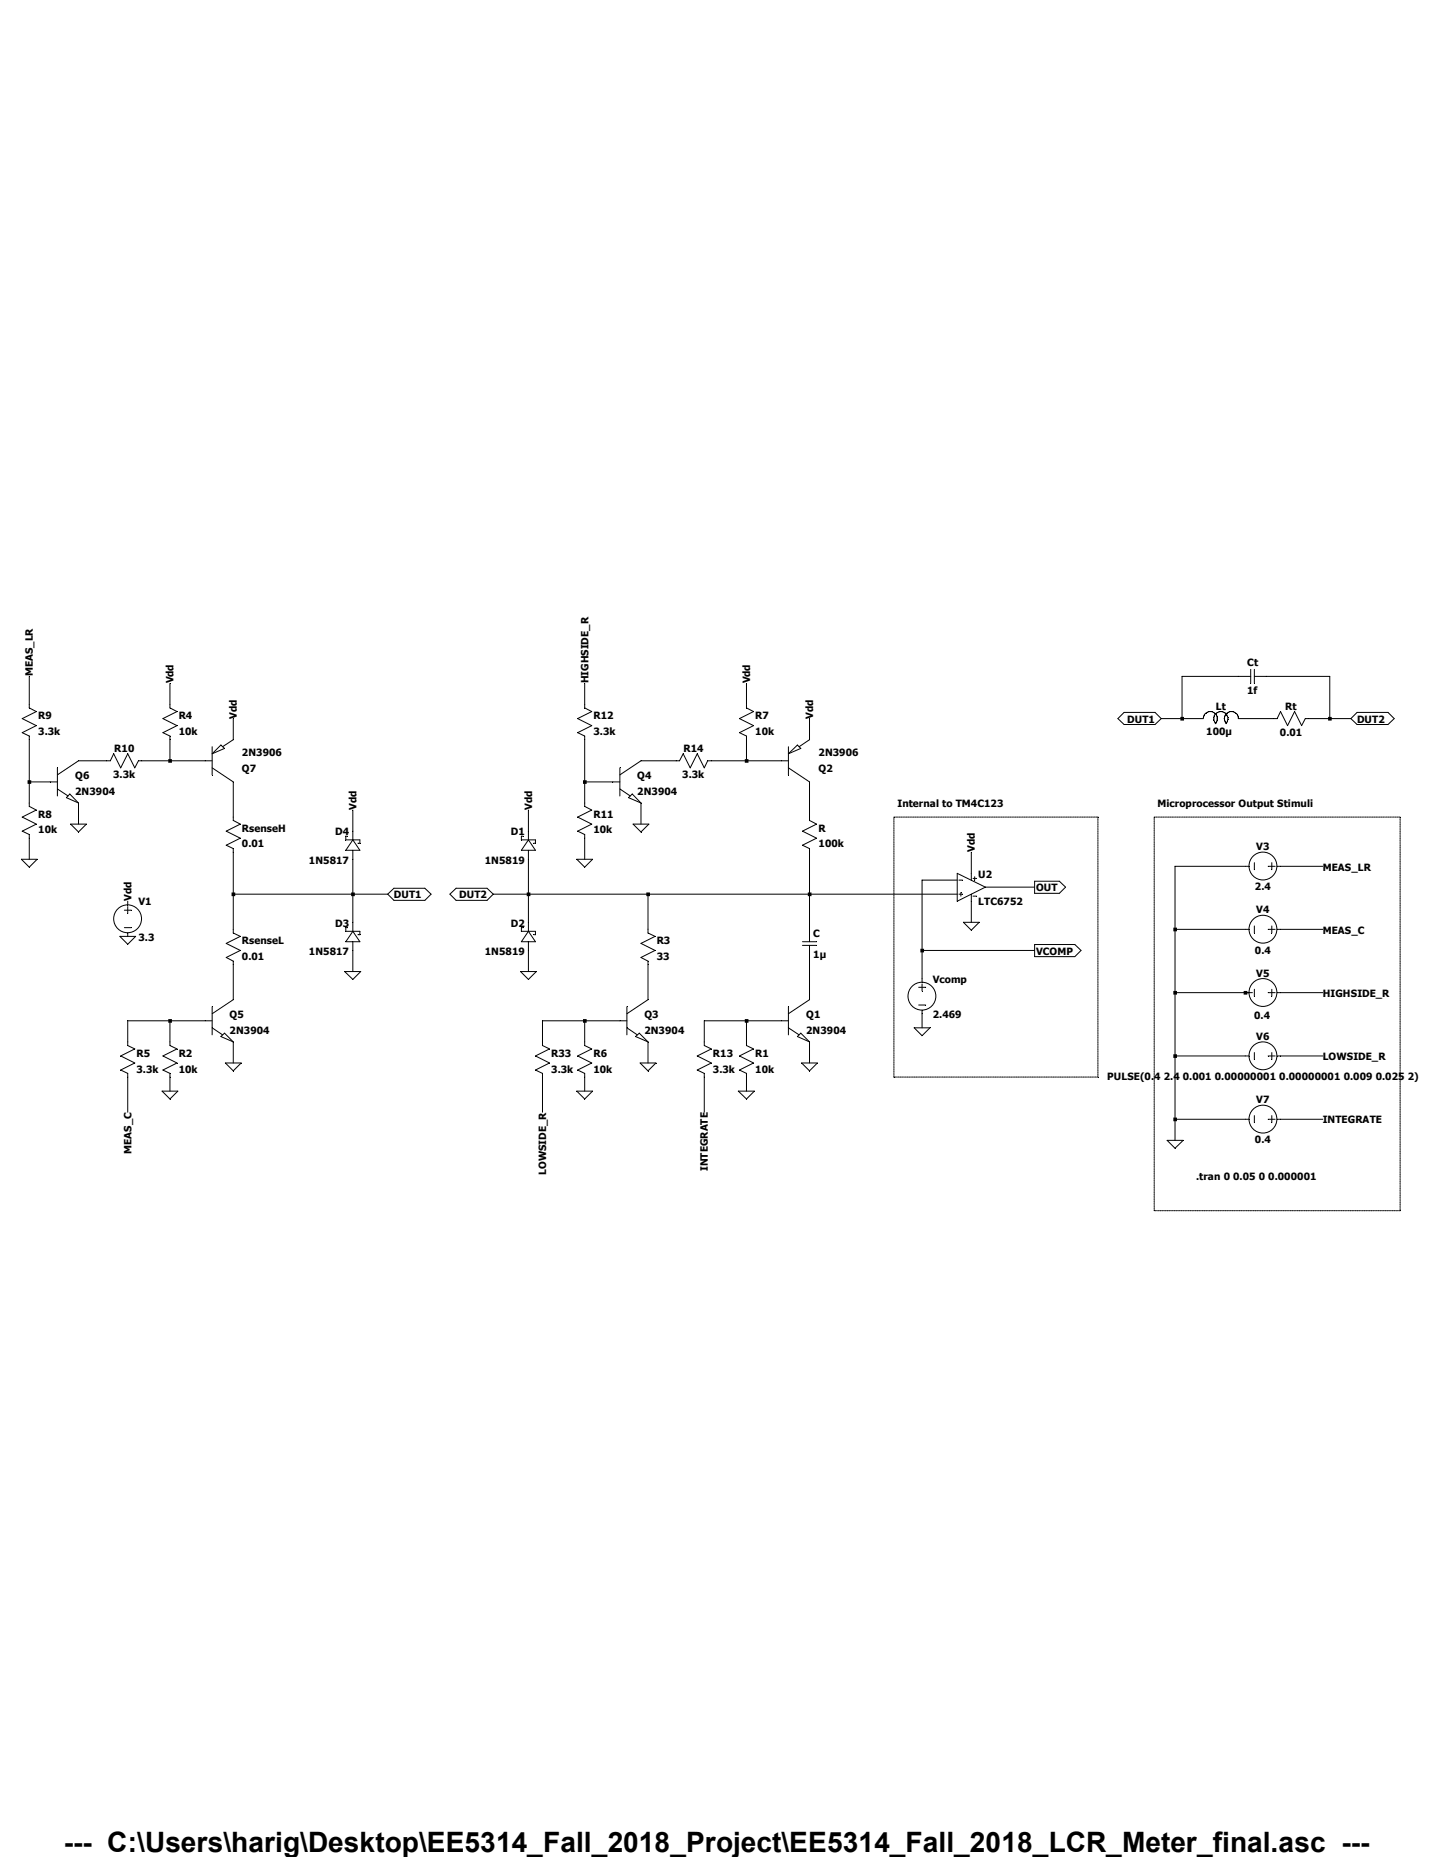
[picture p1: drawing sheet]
<svg xmlns="http://www.w3.org/2000/svg" width="216mm" height="279mm" viewBox="0 0 216 279" stroke-linecap="round" stroke-linejoin="round" font-family="sans-serif">
<g fill="none" stroke="#000" stroke-width=".15">
<path d="M4.4 117.6h4.2M4.4 101.8v4.7l1.1 .6-2.2 1 2.2 1.1-2.2 1 1.1 .5v10.6l1.1 .6-2.2 1 2.2 1.1-2.2 1.1 1.1 .5v3.7M8.6 118.7l1.6 1.1M8.6 115.5v4.3M10.5 119.5l1.3 1.3-1.8-.8zM25.6 102.8v3.7l1 .6-2.1 1 2.1 1.1-2.1 1 1.1 .5v3.8M31.9 114.5h-11.1l-.5 1-1.1-2.1-1 2.1-1.1-2.1-.5 1.1h-4.8l-3.2 2.1M31.9 112.4v4.2M31.9 115.5l3.2 2.1v5.8l1.1 .6-2.2 1.1 2.2 1-2.2 1.1 1.1 .5v12.7l1.1 .5-2.2 1 2.2 1.1-2.2 1.1 1.1 .5v5.8l-3.2 2.1M33.2 112.1l.6 .5-1.9 .8zM35.1 108.1v3.2l-1.6 1.1M88 117.6h5.3"/>
<path d="M88 102.8v3.7l1 .6-2.1 1 2.1 1.1-2.1 1 1.1 .5v10.6l1 .6-2.1 1 2.1 1.1-2.1 1.1 1.1 .5v3.7M93.3 118.7l1.5 1.1M93.3 115.5v4.3M95.1 119.5l1.3 1.3-1.8-.8zM112.3 102.8v3.7l1.1 .6-2.1 1 2.1 1.1-2.1 1 1 .5v3.8M118.6 115.5l3.2 2.1v5.8l1.1 .6-2.2 1.1 2.2 1-2.2 1.1 1.1 .5v14M118.6 112.4v4.2M118.6 113.4l1.4-1.3 .5 .5zM118.6 114.5h-12.1l-.5 1-1.1-2.1-1.1 2.1-1-2.1-.6 1.1h-5.8l-3.1 2.1M121.8 108.1v3.2l-1.6 1.1M168.2 108.1l.9-.9h4.7l.9 .9-.9 .9h-4.7zM174.7 108.1h6.3a1.07 1.07 0 0 1 1.5-1 1.07 1.07 0 0 1 .3 1.8"/>
<path d="M182.9 108.9a1.07 1.07 0 0 1 0-1.5 1.07 1.07 0 0 1 1.5 0 1.07 1.07 0 0 1 0 1.5M188.2 101.8h-10.4v6.3M188.2 100.7v2.1M188.7 101.8h11.4v6.3M188.7 100.7v2.1M203.2 108.1h-6.8l-.6 1.1-1-2.1-1.1 2.1-1-2.1-.5 1h-5.9a1.05 1.05 0 0 0-1.5-1 1.05 1.05 0 0 0-.3 1.8M204.2 107.2h4.6l1 .9-1 .9h-4.6l-1-.9zM3.2 129.3h2.4l-1.2 1.2zM10.6 124h2.4l-1.2 1.2zM11.8 120.8v3.2M18.7 136.9h1.1M18.7 139.6h1.1"/>
<path d="M19.2 135.6v.5M19.2 136.4v1.1M35.1 134.5h23.2M52.3 139.6h-.3v.5h2.1v.5h-.3M52.3 125.8h-.3v.6h2.1v.5h-.3M53.1 126.4l1 1.5h-2.1zM53.1 121.9v4.5M53.1 127.9v12.2M58.3 134.5l1-.9h4.6l1 .9-1 1h-4.6zM67.7 134.5l.9-.9h4.7l.9 .9-.9 1h-4.7zM74.2 134.5h69.8M78.7 139.6h-.3v.5h2.2v.5h-.3"/>
<path d="M78.7 125.8h-.3v.6h2.2v.5h-.3M79.5 126.4l1.1 1.5h-2.2zM79.5 121.9v4.5M79.5 127.9v12.2M86.8 129.3h2.4l-1.2 1.2zM95.2 124h2.4l-1.2 1.2zM96.4 120.8v3.2M97.5 134.5v5.9l1.1 .5-2.2 1 2.2 1.1-2.2 1.1 1.1 .5v5.8l-3.2 2.1M134.5 122.9h30.7v39.2h-30.7zM144 132.4h-5.3v15.4M144 131.4l4.3 2.1-4.3 2.1zM144.3 132.4h.5"/>
<path d="M144.3 134.5h.5M144.6 134.3v.5M144.9 138.8h2.4l-1.2 1.2zM146.1 128.2v4.2M146.1 134.5v4.3M146.4 132.2h.5M146.4 134.8h.5M146.6 131.9v.5M148.3 133.5h7.4M155.7 132.6h3.7l.9 .9-.9 .9h-3.7zM173.7 122.9h37v59.3h-37zM176.8 139.8h11.1"/>
<path d="M187.9 130.3h-11.1v41.3M188.7 129.8v1.1M188.7 139.3v1.1M190.8 130.3h1.1M190.8 139.8h1.1M191.3 129.8v1.1M191.3 139.3v1.1M192.2 130.3h6.8M192.2 139.8h6.8M18 140.9h2.4l-1.2 1.2zM19.2 140.4v.5M25.6 153.6v3.7l1 .5-2.1 1.1 2.1 1-2.1 1.1 1.1 .5v2.7"/>
<path d="M31.9 153.6h-12.7v3.7l1.1 .5-2.1 1.1 2.1 1-2.1 1.1 1 .5v5.8M31.9 154.6l1.6 1.1M31.9 151.5v4.2M33.2 156l.6-.6 1.3 1.4zM33.9 159.9h2.4l-1.2 1.2zM35.1 156.8v3.1M51.9 146.2h2.4l-1.2 1.2zM53.1 140.1l1 1.6h-2.1zM53.1 141.7v4.5M78.3 146.2h2.4l-1.2 1.2zM79.5 140.1l1.1 1.6h-2.2zM79.5 141.7v4.5"/>
<path d="M88 153.6v3.7l1 .5-2.1 1.1 2.1 1-2.1 1.1 1.1 .5v2.7M94.3 153.6h-12.7v3.7l1.1 .5-2.1 1.1 2.1 1-2.1 1.1 1 .5v5.8M94.3 154.6l1.6 1.1M94.3 151.5v4.2M95.6 156l.6-.6 1.3 1.4zM96.3 159.9h2.4l-1.2 1.2zM97.5 156.8v3.1M112.3 153.6v3.7l1.1 .5-2.1 1.1 2.1 1-2.1 1.1 1 .5v2.7M118.6 154.6l1.6 1.1M118.6 151.5v4.2M118.6 153.6h-12.6v3.7l1 .5-2.1 1.1 2.1 1-2.1 1.1 1.1 .5v5.8M120 156l.5-.6 1.3 1.4z"/>
<path d="M120.6 159.9h2.4l-1.2 1.2zM120.7 141.7h2.2M120.7 142.2h2.2M121.8 142.2v8.2l-3.2 2.1M121.8 156.8v3.1M137.5 154.6h2.4l-1.2 1.2zM138.2 148.5h1.1M138.2 151.2h1.1M138.7 148v1.1M138.7 152v2.6M138.7 143h17M155.7 142.1h6l.9 .9-.9 .9h-6z"/>
<path d="M176.8 149.4h11.6M176.8 158.9h11.1M188.7 148.8v1.1M188.7 158.4v1M190.8 149.4h1.1M190.8 158.9h1.1M191.3 148.8v1.1M191.3 158.4v1M192.2 149.4h6.8M192.2 158.9h6.8M24.4 164.2h2.4l-1.2 1.2zM86.8 164.2h2.4l-1.2 1.2z"/>
<path d="M111.1 164.2h2.4l-1.2 1.2zM175.6 171.6h2.4l-1.2 1.2zM176.8 168.4h11.1M188.7 167.9v1M190.8 168.4h1.1M191.3 167.9v1M192.2 168.4h6.8"/>
<circle cx="19.2" cy="138.2" r="2.1"/>
<circle cx="190" cy="139.8" r="2.1"/>
<circle cx="190" cy="130.3" r="2.1"/>
<circle cx="138.7" cy="149.9" r="2.1"/>
<circle cx="190" cy="158.9" r="2.1"/>
<circle cx="190" cy="149.3" r="2.1"/>
<circle cx="190" cy="168.4" r="2.1"/>
</g>
<g fill="#000">
<path d="M176.5 168.1h.6v.6h-.6zM177.6 107.9h.5v.5h-.5zM187.1 149.1h.6v.5h-.6zM199.8 107.9h.6v.5h-.6z" fill-rule="evenodd"/>
<path d="M4.1 117.4h.6v.5h-.6zM25.3 114.2h.6v.6h-.6zM25.3 153.3h.6v.6h-.6zM34.8 134.3h.6v.5h-.6zM52.8 134.3h.6v.5h-.6zM79.2 134.3h.6v.5h-.6zM87.7 117.4h.6v.5h-.6zM87.7 153.3h.6v.6h-.6zM97.2 134.3h.6v.5h-.6zM112.1 114.2h.5v.6h-.5zM112.1 153.3h.5v.6h-.5zM121.5 134.3h.6v.5h-.6zM138.5 142.7h.5v.6h-.5zM176.5 139.6h.6v.5h-.6zM176.5 149.1h.6v.5h-.6zM176.5 158.6h.6v.6h-.6z" fill-rule="evenodd"/>
</g>
<text font-size="4.2" x="9.6" y="278.7">--- C:\Users\harig\Desktop\EE5314_Fall_2018_Project\EE5314_Fall_2018_LCR_Meter_final.asc ---</text>
<g font-size="1.5">
<text x="5" y="101.8" transform="rotate(-90 5 101.8)">MEAS_LR</text>
<text x="187.7" y="100.2">Ct</text>
<text x="26.1" y="102.8" transform="rotate(-90 26.1 102.8)">Vdd</text>
<text x="88.5" y="102.8" transform="rotate(-90 88.5 102.8)">HIGHSIDE_R</text>
<text x="112.9" y="102.8" transform="rotate(-90 112.9 102.8)">Vdd</text>
<text x="182.9" y="106.8">Lt</text>
<text x="187.6" y="104.4">1f</text>
<text x="193.4" y="106.8">Rt</text>
<text x="5.8" y="108.2">R9</text>
<text x="5.8" y="110.6">3.3k</text>
<text x="17.2" y="113.1">R10</text>
<text x="26.9" y="108.2">R4</text>
<text x="26.9" y="110.6">10k</text>
<text x="35.6" y="108.1" transform="rotate(-90 35.6 108.1)">Vdd</text>
<text x="36.4" y="113.8">2N3906</text>
<text x="89.3" y="108.2">R12</text>
<text x="89.3" y="110.6">3.3k</text>
<text x="102.8" y="113.1">R14</text>
<text x="113.6" y="108.2">R7</text>
<text x="113.6" y="110.6">10k</text>
<text x="122.3" y="108.1" transform="rotate(-90 122.3 108.1)">Vdd</text>
<text x="123.1" y="113.8">2N3906</text>
<text x="169.6" y="108.8">DUT1</text>
<text x="181.5" y="110.6">100µ</text>
<text x="192.6" y="110.7">0.01</text>
<text x="204.2" y="108.8">DUT2</text>
<text x="11.3" y="117.2">Q6</text>
<text x="11.3" y="119.6">2N3904</text>
<text x="17" y="117.1">3.3k</text>
<text x="36.4" y="116.2">Q7</text>
<text x="95.9" y="117.2">Q4</text>
<text x="95.9" y="119.6">2N3904</text>
<text x="102.7" y="117.1">3.3k</text>
<text x="123.1" y="116.2">Q2</text>
<text x="5.8" y="123">R8</text>
<text x="5.8" y="125.4">10k</text>
<text x="36.4" y="125.1">RsenseH</text>
<text x="50.4" y="125.7">D4</text>
<text x="53.6" y="121.9" transform="rotate(-90 53.6 121.9)">Vdd</text>
<text x="76.9" y="125.7">D1</text>
<text x="80.1" y="121.9" transform="rotate(-90 80.1 121.9)">Vdd</text>
<text x="89.3" y="123">R11</text>
<text x="89.3" y="125.4">10k</text>
<text x="123.1" y="125.1">R</text>
<text x="135" y="121.5">Internal to TM4C123</text>
<text x="174.1" y="121.5">Microprocessor Output Stimuli</text>
<text x="36.4" y="127.5">0.01</text>
<text x="46.5" y="129.9">1N5817</text>
<text x="72.9" y="129.9">1N5819</text>
<text x="123.1" y="127.5">100k</text>
<text x="146.7" y="128.2" transform="rotate(-90 146.7 128.2)">Vdd</text>
<text x="189" y="127.9">V3</text>
<text x="199" y="131">MEAS_LR</text>
<text x="19.8" y="135.6" transform="rotate(-90 19.8 135.6)">Vdd</text>
<text x="20.8" y="136.2">V1</text>
<text x="59.3" y="135.2">DUT1</text>
<text x="69.1" y="135.2">DUT2</text>
<text x="147.2" y="132">U2</text>
<text x="147.2" y="136.2">LTC6752</text>
<text x="155.9" y="134.1">OUT</text>
<text x="188.8" y="133.9">2.4</text>
<text x="189" y="137.4">V4</text>
<text x="20.8" y="141.5">3.3</text>
<text x="36.4" y="142.1">RsenseL</text>
<text x="46.5" y="143.6">1N5817</text>
<text x="50.4" y="139.4">D3</text>
<text x="72.9" y="143.6">1N5819</text>
<text x="76.9" y="139.4">D2</text>
<text x="98.8" y="142.1">R3</text>
<text x="122.3" y="141">C</text>
<text x="155.9" y="143.6">VCOMP</text>
<text x="188.8" y="143.5">0.4</text>
<text x="199" y="140.5">MEAS_C</text>
<text x="36.4" y="144.4">0.01</text>
<text x="98.8" y="144.4">33</text>
<text x="122.3" y="144.2">1µ</text>
<text x="140.3" y="147.9">Vcomp</text>
<text x="189" y="146.9">V5</text>
<text x="199" y="150">HIGHSIDE_R</text>
<text x="34.5" y="153.2">Q5</text>
<text x="34.5" y="155.5">2N3904</text>
<text x="96.9" y="153.2">Q3</text>
<text x="96.9" y="155.5">2N3904</text>
<text x="121.3" y="153.2">Q1</text>
<text x="121.3" y="155.5">2N3904</text>
<text x="140.3" y="153.2">2.469</text>
<text x="188.7" y="153.2">0.4</text>
<text x="20.5" y="159">R5</text>
<text x="20.5" y="161.4">3.3k</text>
<text x="26.9" y="159">R2</text>
<text x="26.9" y="161.4">10k</text>
<text x="82.9" y="159">R33</text>
<text x="82.9" y="161.4">3.3k</text>
<text x="89.3" y="159">R6</text>
<text x="89.3" y="161.4">10k</text>
<text x="107.3" y="159">R13</text>
<text x="107.3" y="161.4">3.3k</text>
<text x="113.6" y="159">R1</text>
<text x="113.6" y="161.4">10k</text>
<text x="189" y="156.5">V6</text>
<text x="199" y="159.5">LOWSIDE_R</text>
<text x="166.6" y="162.5">PULSE(0.4 2.4 0.001 0.00000001 0.00000001 0.009 0.025 2)</text>
<text x="189" y="166">V7</text>
<text x="19.8" y="173.6" transform="rotate(-90 19.8 173.6)">MEAS_C</text>
<text x="188.8" y="172">0.4</text>
<text x="199" y="169">INTEGRATE</text>
<text x="82.2" y="176.7" transform="rotate(-90 82.2 176.7)">LOWSIDE_R</text>
<text x="106.5" y="176.2" transform="rotate(-90 106.5 176.2)">INTEGRATE</text>
<text x="180" y="177.5">.tran 0 0.05 0 0.000001</text>
</g>
</svg>
